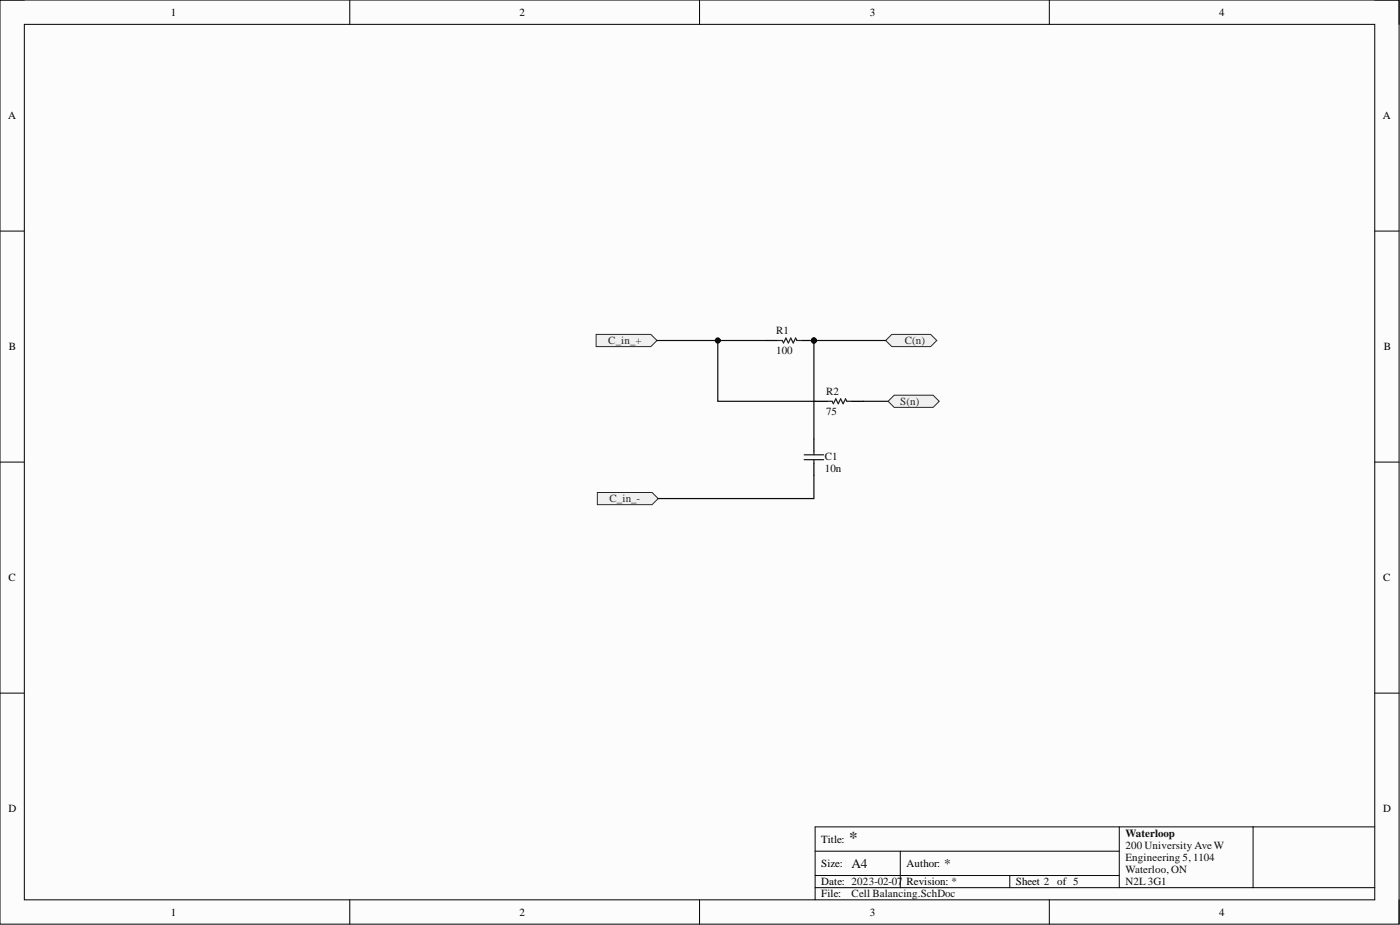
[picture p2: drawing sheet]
<svg xmlns="http://www.w3.org/2000/svg" width="292mm" height="193mm" viewBox="0 0 292 193" stroke-linecap="round" stroke-linejoin="round" font-family="sans-serif">
<path d="M0 0h291.9v192.8h-291.9z" fill-rule="evenodd" fill="#fcfcfc"/>
<path d="M0 0h291.9v192.8h-291.9z" fill="none" stroke="#000" stroke-width=".21"/>
<path d="M5.1 5.1h281.7v182.6h-281.7z" fill-rule="evenodd" fill="#fcfcfc"/>
<g fill="none" stroke="#000" stroke-width=".21">
<path d="M0 0h5.1M5.1 5.1h281.7v182.6h-281.7zM73 0v5.1M146 0v5.1M218.9 0v5.1M286.8 0h5.1v5.1M0 48.2h5.1M286.8 48.2h5.1M0 96.4h5.1M286.8 96.4h5.1M0 144.6h5.1M286.8 144.6h5.1"/>
<path d="M170.1 177.6h63.4M187.8 177.6v7.6M233.5 172.5v12.7M261.4 172.5v12.7M286.8 172.5h-116.7v15.2M73 187.7v5.1M146 187.7v5.1M170.1 185.2h116.7M170.1 182.6h63.4M210.7 182.6v2.6M218.9 187.7v5.1M291.9 187.7v5.1"/>
</g>
<path d="M185.3 83.7l1.3-1.3h8.1l1.3 1.3-1.3 1.3h-8.1z" fill-rule="evenodd" fill="#f0f0f0"/>
<path d="M185.3 83.7l1.3-1.3h8.1l1.3 1.3-1.3 1.3h-8.1z" fill="none" stroke="#262626" stroke-width=".21"/>
<path d="M184.8 71l1.3-1.2h8.1l1.3 1.2-1.3 1.3h-8.1z" fill-rule="evenodd" fill="#f0f0f0"/>
<path d="M184.8 71l1.3-1.2h8.1l1.3 1.2-1.3 1.3h-8.1z" fill="none" stroke="#262626" stroke-width=".21"/>
<path d="M169.8 91.6v2.5M169.8 96.7v2.5M170.1 83.7h2.5M177.7 83.7h2.5" fill="none" stroke="#000" stroke-width=".25"/>
<path d="M167.8 94.9h4M167.8 95.9h4M169.8 94.1v.8M169.8 95.9v.8M172.6 83.7h1l.3 .5 .5-1 .5 1 .5-1 .5 1 .5-1 .3 .5h1" fill="none" stroke="#1c1c1c" stroke-width=".25"/>
<path d="M124.4 69.8h11.4l1.3 1.2-1.3 1.3h-11.4z" fill-rule="evenodd" fill="#f0f0f0"/>
<path d="M124.4 69.8h11.4l1.3 1.2-1.3 1.3h-11.4z" fill="none" stroke="#262626" stroke-width=".21"/>
<path d="M124.6 102.7h11.5l1.2 1.3-1.2 1.3h-11.5z" fill-rule="evenodd" fill="#f0f0f0"/>
<path d="M124.6 102.7h11.5l1.2 1.3-1.2 1.3h-11.5z" fill="none" stroke="#262626" stroke-width=".21"/>
<circle cx="169.8" cy="71" r=".51" fill="#0e0e0e"/>
<circle cx="169.8" cy="71" r=".51" fill="none" stroke="#0e0e0e" stroke-width=".21"/>
<path d="M159.7 71h2.5M167.3 71h2.5" fill="none" stroke="#000" stroke-width=".25"/>
<circle cx="169.8" cy="71" r=".51" fill="#0e0e0e"/>
<circle cx="169.8" cy="71" r=".51" fill="none" stroke="#0e0e0e" stroke-width=".21"/>
<path d="M162.2 71h1l.3 .5 .5-1 .5 1 .5-1 .5 1 .5-1 .3 .5h1" fill="none" stroke="#1c1c1c" stroke-width=".25"/>
<path d="M169.8 71v20.6M180.2 83.7h5.1" fill="none" stroke="#0e0e0e" stroke-width=".25"/>
<circle cx="169.8" cy="71" r=".51" fill="#0e0e0e"/>
<circle cx="169.8" cy="71" r=".51" fill="none" stroke="#0e0e0e" stroke-width=".21"/>
<path d="M149.8 71v12.7h20.3" fill="none" stroke="#0e0e0e" stroke-width=".25"/>
<circle cx="149.8" cy="71" r=".51" fill="#0e0e0e"/>
<circle cx="149.8" cy="71" r=".51" fill="none" stroke="#0e0e0e" stroke-width=".21"/>
<path d="M169.8 71h15" fill="none" stroke="#0e0e0e" stroke-width=".25"/>
<circle cx="169.8" cy="71" r=".51" fill="#0e0e0e"/>
<circle cx="169.8" cy="71" r=".51" fill="none" stroke="#0e0e0e" stroke-width=".21"/>
<path d="M137.1 71h22.6" fill="none" stroke="#0e0e0e" stroke-width=".25"/>
<circle cx="149.8" cy="71" r=".51" fill="#0e0e0e"/>
<circle cx="149.8" cy="71" r=".51" fill="none" stroke="#0e0e0e" stroke-width=".21"/>
<path d="M169.8 99.2v4.8h-32.5" fill="none" stroke="#0e0e0e" stroke-width=".25"/>
<text font-size="3.5" fill="#262626" x="177.2" y="175.8">*</text>
<g font-size="2.8" fill="#0e0e0e">
<text x="177.7" y="181">A4</text>
<text x="197" y="181">*</text>
</g>
<g font-size="2.3">
<text x="35.6" y="3.3">1</text>
<text x="108.4" y="3.3">2</text>
<text x="181.5" y="3.3">3</text>
<text x="254.3" y="3.3">4</text>
<text x="1.7" y="24.9">A</text>
<text x="288.5" y="24.9">A</text>
<text x="1.9" y="73.1">B</text>
<text x="288.7" y="73.1">B</text>
<text x="1.8" y="121.3">C</text>
<text x="288.6" y="121.3">C</text>
<text x="1.8" y="169.5">D</text>
<text x="288.6" y="169.5">D</text>
<text x="171.3" y="175.8">Title:</text>
<text x="171.3" y="180.9">Size:</text>
<text x="171.3" y="184.7">Date: 2023-02-07</text>
<text x="189.1" y="180.9">Author:</text>
<text x="189.1" y="184.7">Revision: *</text>
<text x="212" y="184.7">Sheet 2</text>
<text x="220.6" y="184.7">of 5</text>
<text x="35.6" y="191">1</text>
<text x="108.4" y="191">2</text>
<text x="171.3" y="187.2">File:</text>
<text x="181.5" y="191">3</text>
<text x="254.3" y="191">4</text>
</g>
<g font-size="2.3" fill="#262626">
<text x="126.9" y="71.8">C_in_+</text>
<text x="188.8" y="71.8">C(n)</text>
<text x="187.8" y="84.5">S(n)</text>
<text x="127.2" y="104.8">C_in_-</text>
</g>
<g font-size="2.3" fill="#0e0e0e">
<text x="161.9" y="69.8">R1</text>
<text x="161.9" y="73.8">100</text>
<text x="172.4" y="82.4">R2</text>
<text x="172.4" y="86.5">75</text>
<text x="172.1" y="95.9">C1</text>
<text x="172.1" y="98.4">10n</text>
<text x="234.8" y="174.5">Waterloop</text>
<text x="234.8" y="177.1">200 University Ave W</text>
<text x="234.8" y="179.6">Engineering 5, 1104</text>
<text x="234.8" y="182.1">Waterloo, ON</text>
<text x="234.8" y="184.7">N2L3G1</text>
<text x="177.7" y="187.2">Cell Balancing.SchDoc</text>
</g>
</svg>
